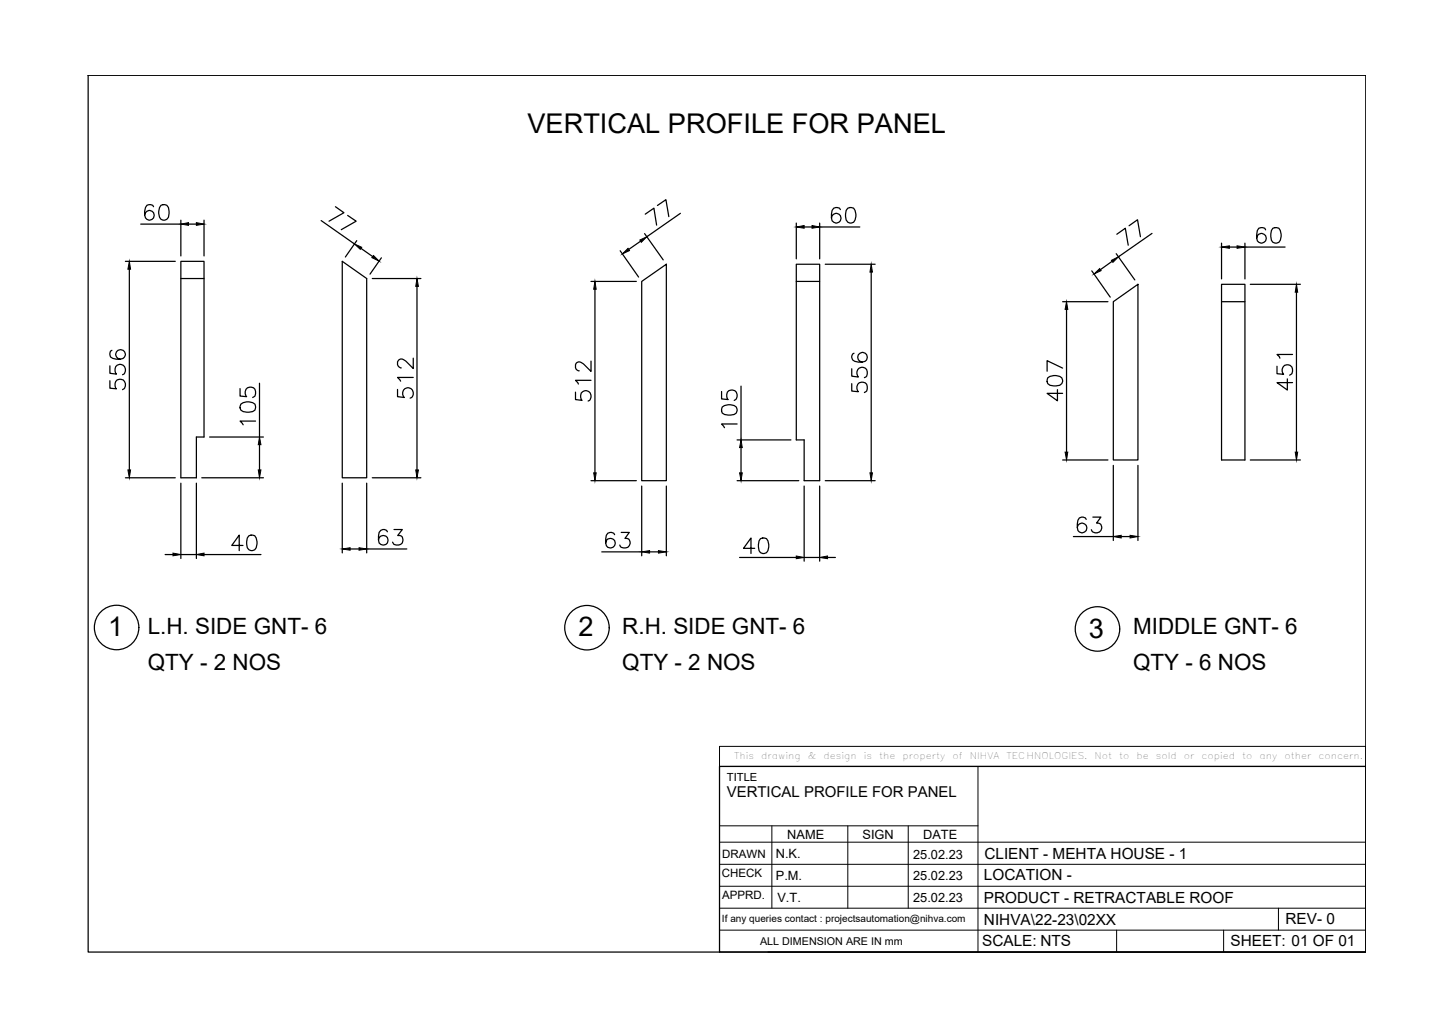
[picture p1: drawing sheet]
<svg xmlns="http://www.w3.org/2000/svg" width="297mm" height="210mm" viewBox="0 0 297 210" stroke-linecap="round" stroke-linejoin="round" font-family="sans-serif">
<!-- layer: 0 -->
<g fill="none" stroke="#000" stroke-width=".25">
<path d="M18 15.4h261.4v179.4h-261.4zM25.7 53.5h10.2M26.5 55.1v41M28.8 45.8h8.2M31.4 42.3a.92 .92 0 0 0-.9-.4 .92 .92 0 0 0-.7 .6 2.17 2.17 0 0 0 .3 2.4 .98 .98 0 0 0 1.4-.5 .98 .98 0 0 0-.7-1.3 .98 .98 0 0 0-1.2 .9M32.9 42a1.08 1.08 0 0 1 1.6 .5 2.65 2.65 0 0 1-.4 2.4 .98 .98 0 0 1-1.5-.4 2.58 2.58 0 0 1 .3-2.5zM37 53.5h4.7v35.9h-1.5v8.3h-3.2zM37 57h4.7M37 45v7.4M38.6 45.8h1.6M41.7 45v7.4M65.7 45.1l6.8 4.8"/>
<path d="M68.6 42.3l1.8 1.2-3.1 1.8M70 53.5l5 3.5v40.7h-5zM71.1 44.1l1.8 1.2-3.1 1.7M73 49.2l-2.3 3.4M73.8 50.8l2.4 1.7M76.2 57h9.9M78 52.7l-2.3 3.4M85.3 58.6v37.5M120.9 57.6h9.3M121.7 59.2v37.5M126.9 51.3l3.7 5.4M131 49.4l-2.3 1.6"/>
<path d="M131.3 57.6l5-3.5v44.2h-5zM131.9 47.8l3.8 5.4M132 43.8l1.8-1.2 .5 3.5M134.5 42l1.7-1.1 .6 3.4M139.2 43.6l-6.9 4.8M162.9 54.1h4.8v44.2h-3.2v-8.3h-1.6zM162.9 57.6h4.8M162.9 45.6v7.4M164.5 46.4h1.6M167.7 45.6v7.4M167.7 46.4h8.2M168.8 54.1h10.2"/>
<path d="M171.9 42.9a1 1 0 0 0-1.3-.3 2.96 2.96 0 0 0-.4 2.6 .98 .98 0 0 0 1.6 .1 .98 .98 0 0 0-.3-1.5 .98 .98 0 0 0-1.4 .8M173.4 42.6a1.05 1.05 0 0 1 1.5 .5 2.48 2.48 0 0 1-.3 2.4 1.01 1.01 0 0 1-1.5-.5 2.69 2.69 0 0 1 .3-2.4zM178.2 55.7v41M223.4 55.4l3.7 5.4M227.5 53.5l-2.4 1.7M228.3 51.9l3.9 5.4M228.5 47.9l1.7-1.2 .6 3.5M231 46.2l1.7-1.2 .6 3.4M235.7 47.8l-6.9 4.7M249.9 58.2h4.8v35.9h-4.8zM249.9 49.7v7.4M251.5 50.5h1.6"/>
<path d="M254.7 49.7v7.4M254.7 50.5h8.2M255.8 58.2h10.2M258.9 47a.93 .93 0 0 0-.9-.4 .93 .93 0 0 0-.8 .6 2.41 2.41 0 0 0 .3 2.4 .98 .98 0 0 0 1.5-.4 .98 .98 0 0 0-.7-1.4 .98 .98 0 0 0-1.2 .9M260.4 46.7a1.08 1.08 0 0 1 1.5 .5 2.48 2.48 0 0 1-.3 2.4 1.03 1.03 0 0 1-1.5-.5 2.93 2.93 0 0 1 .3-2.4zM265.2 59.8v32.7M22.5 77.9v1.5l1.3 .1a1.12 1.12 0 0 1 0-1.6 1.12 1.12 0 0 1 1.7 .2 1.12 1.12 0 0 1-.4 1.6M22.5 74.8v1.6l1.3 .1a1.15 1.15 0 0 1 0-1.6 1.15 1.15 0 0 1 1.6 0 1.15 1.15 0 0 1 0 1.6l-.3 .2M22.9 71.7a.92 .92 0 0 0-.4 .8 .92 .92 0 0 0 .6 .8 2.17 2.17 0 0 0 2.4-.3 .98 .98 0 0 0-.5-1.4 .98 .98 0 0 0-1.3 .7 .98 .98 0 0 0 .9 1.2M49.1 79.5v1.5l1.4 .2a1.12 1.12 0 0 1 0-1.7 1.12 1.12 0 0 1 1.6 .2 1.12 1.12 0 0 1-.4 1.6M53.1 78.4v11M81.3 79.7v1.5l1.4 .1a1.12 1.12 0 0 1-.1-1.7 1.12 1.12 0 0 1 1.7 .2 1.12 1.12 0 0 1-.4 1.6"/>
<path d="M84.5 77.2h-3.2l.7 .8M84.5 73.3v2.1l-1.5-1.5a.99 .99 0 0 0-1.5-.2l-.2 .3a1.01 1.01 0 0 0 .7 1.3h.1M120.9 77.8h-3.2l.6 .8M120.9 73.9v2.1l-1.5-1.5a.99 .99 0 0 0-1.5-.2 1.02 1.02 0 0 0 .4 1.6h.2M151.6 79v11M174.2 78.5v1.5l1.4 .1a1.12 1.12 0 0 1 0-1.7 1.12 1.12 0 0 1 1.7 .3 1.12 1.12 0 0 1-.5 1.6M174.2 75.4v1.6l1.4 .1a1.14 1.14 0 0 1-.1-1.6 1.14 1.14 0 0 1 1.7 0 1.14 1.14 0 0 1-.1 1.6l-.3 .2M174.7 72.3a.9 .9 0 0 0-.5 .8 .9 .9 0 0 0 .6 .8 2.28 2.28 0 0 0 2.5-.3 1 1 0 0 0-.5-1.4 1 1 0 0 0-1.3 .6 1 1 0 0 0 .9 1.3M214.3 77.3a2.42 2.42 0 0 1 2.9 0 1.03 1.03 0 0 1-.4 1.5 2.76 2.76 0 0 1-2.5-.3l-.1-.4zM216.3 79.7v2.3l-2.1-1.5h3.2M217.4 75.3l-3.2-1.5v2.1M217.4 61.7h9.3"/>
<path d="M218.2 63.3v29.2M227.8 61.7l5-3.5v35.9h-5zM249.9 61.7h4.8M261.2 74.9v1.6l1.4 .1a1.12 1.12 0 0 1 0-1.7 1.12 1.12 0 0 1 1.7 .2 1.12 1.12 0 0 1-.5 1.7M263.4 77.5v2.3l-2.2-1.5h3.2M264.4 72.5h-3.2l.5 .4 .1 .4M25.7 97.7h10.2M37 98.8v15.5M40.2 98.8v15.5M41.3 97.7h12.6M42.9 89.4h11M49.3 82.7a2.4 2.4 0 0 1 2.9 0 1.08 1.08 0 0 1-.5 1.5 2.82 2.82 0 0 1-2.4-.3l-.2-.5z"/>
<path d="M52.3 86.1h-3.2l.6 .8M53.1 91v5.1M70 98.8v14.3M75 98.8v14.3M76.2 97.7h9.9M117.7 80.2v1.5l1.4 .2a1.15 1.15 0 0 1-.1-1.6 1.15 1.15 0 0 1 1.7 0 1.15 1.15 0 0 1-.1 1.6l-.3 .1M120.9 98.3h9.3M131.3 99.4v14.3M136.3 99.4v14.3M147.6 80.1v1.5l1.4 .1a1.12 1.12 0 0 1 0-1.6 1.12 1.12 0 0 1 1.6 .2 1.12 1.12 0 0 1-.4 1.6M147.7 83.3a2.42 2.42 0 0 1 2.9 0 1.03 1.03 0 0 1-.4 1.5 2.93 2.93 0 0 1-2.5-.3l-.1-.5zM150.8 86.7h-3.2l.6 .8"/>
<path d="M150.8 98.3h12.6M150.8 90h11M151.6 91.6v5.1M164.5 99.4v15.4M167.7 99.4v15.4M168.8 98.3h10.2M217.4 94.1h9.3M227.8 95.2v15.4M232.8 95.2v15.4M255.8 94.1h10.2M33.8 113.5h1.6M37 113.5h3.2"/>
<path d="M41.7 113.5h11.7M49.7 111.6h-2.3l1.5-2.1v3.1M50.9 109.6a1.05 1.05 0 0 1 1.5 .5 2.48 2.48 0 0 1-.3 2.4 1.03 1.03 0 0 1-1.5-.4 2.76 2.76 0 0 1 .3-2.5zM71.6 112.3h1.8M75 112.3h8.2M79.2 108.8a.9 .9 0 0 0-1.3-.3 2.9 2.9 0 0 0-.3 2.6 .98 .98 0 0 0 1.5 .1 .98 .98 0 0 0-.3-1.5 .98 .98 0 0 0-1.4 .7M80.6 108.3h1.7l-.9 1.3a.98 .98 0 0 1 1 .8 .98 .98 0 0 1-.9 1.1 .89 .89 0 0 1-1.2-.6M123.1 112.9h8.2M125.7 109.4a.93 .93 0 0 0-.9-.5 .93 .93 0 0 0-.8 .6 2.53 2.53 0 0 0 .3 2.5 .98 .98 0 0 0 1.5-.4 .98 .98 0 0 0-.6-1.4 .98 .98 0 0 0-1.3 .8M127.1 108.9h1.6l-.9 1.3a1.01 1.01 0 0 1 1.1 1.1 1.01 1.01 0 0 1-1.3 .8l-.5-.1-.3-.5M132.9 112.9h1.8M151.3 114h11.6"/>
<path d="M154.4 112.2h-2.3l1.5-2.1v3.1M155.6 110.2a1.08 1.08 0 0 1 1.5 .5 2.48 2.48 0 0 1-.3 2.4 1.03 1.03 0 0 1-1.5-.5 2.93 2.93 0 0 1 .3-2.4zM164.5 114h3.2M169.3 114h1.6M219.6 109.8h8.2M222.2 106.3a.95 .95 0 0 0-1.4-.3 3.1 3.1 0 0 0-.3 2.5 .98 .98 0 0 0 1.6 .2 .98 .98 0 0 0-.3-1.5 .98 .98 0 0 0-1.4 .7M223.6 105.8h1.6l-.9 1.2a1.03 1.03 0 0 1 1.1 1.2 1.03 1.03 0 0 1-1.4 .8l-.4-.2-.3-.4M229.4 109.8h1.8M147.2 156.8h132.2v38h-132.2zM157.1 194.8h122.3"/>
<circle cx="23.9" cy="128.4" r="4.6"/>
<circle cx="120.1" cy="128.4" r="4.6"/>
<circle cx="224.5" cy="128.7" r="4.6"/>
</g>
<g fill="#000" stroke="#000" stroke-width=".2">
<path d="M26.5 53.5l.2 1.6h-.5zM37 45.8l1.6-.2v.5zM40.2 45.6l1.5 .2-1.5 .3zM72.5 49.9l1.5 .7-.3 .4zM76.4 52.3l1.2 1.1-1.5-.7zM85.3 57l.3 1.6h-.6zM121.7 57.6l.3 1.6h-.5zM127.3 51.9l1.2-1.1 .3 .5zM130.9 49.1l1.4-.7-1.1 1.2zM162.9 46.4l1.6-.3v.6zM166.1 46.1l1.6 .3-1.6 .3zM178.2 54.1l.3 1.6h-.5z"/>
<path d="M223.8 56l1.2-1.1 .3 .5zM227.4 53.3l1.4-.8-1.1 1.2zM249.9 50.5l1.6-.2v.5zM253.1 50.3l1.6 .2-1.6 .3zM265.2 58.2l.3 1.6h-.5zM218.2 61.7l.2 1.6h-.5zM26.2 96.1h.5l-.2 1.6zM52.8 96.1h.6l-.3 1.6zM53.1 89.4l.3 1.6h-.6zM85 96.1h.6l-.3 1.6zM121.5 96.7h.5l-.3 1.6zM151.3 96.7h.5l-.2 1.6z"/>
<path d="M151.6 90l.2 1.6h-.5zM178 96.7h.5l-.3 1.6zM217.9 92.5h.5l-.2 1.6zM265 92.5h.5l-.3 1.6zM35.4 113.2l1.6 .3-1.6 .2zM40.2 113.5l1.5-.3v.5zM70 112.3l1.6-.2v.5zM73.4 112.1l1.6 .2-1.6 .3zM131.3 112.9l1.6-.3v.6zM134.7 112.6l1.6 .3-1.6 .3zM162.9 113.7l1.6 .3-1.6 .3zM167.7 114l1.6-.3v.6z"/>
<path d="M227.8 109.8l1.6-.3v.6zM231.2 109.5l1.6 .3-1.6 .3z"/>
</g>
<g fill="none" stroke="#000" stroke-width=".2">
<path d="M147.2 152.7h132.2v4.1h-132.2zM147.2 156.8v38M149.4 156.8h130M200.1 156.8v38M147.2 176.8h132.2M147.2 172.3h132.2M147.2 169h52.9M157.9 169v16.8M173.4 169v16.8M185.8 169v16.8M279.4 175v13.2M147.2 185.8h132.2"/>
<path d="M147.2 181.3h132.2M147.2 190.3h132.2M228.4 190.3v4.5M250.3 190.3v4.5M261.5 185.8v4.5"/>
</g>
<g font-size="5.6">
<text x="107.9" y="27.2">VERTICAL PROFILE FOR PANEL</text>
<text x="22.1" y="130.1">1</text>
<text x="118.3" y="130.2">2</text>
<text x="222.8" y="130.4">3</text>
</g>
<g font-size="4.6">
<text x="30.2" y="129.7">L.H. SIDE GNT- 6</text>
<text x="127.3" y="129.7">R.H. SIDE GNT- 6</text>
<text x="231.8" y="129.7">MIDDLE GNT- 6</text>
<text x="30.2" y="137.1">QTY - 2 NOS</text>
<text x="127.3" y="137.1">QTY - 2 NOS</text>
<text x="231.8" y="137.1">QTY - 6 NOS</text>
</g>
<g font-size="3.1">
<text x="148.7" y="163.1">VERTICAL PROFILE FOR PANEL</text>
<text x="201.4" y="175.6">CLIENT - MEHTA HOUSE - 1</text>
<text x="201.3" y="184.7">PRODUCT - RETRACTABLE ROOF</text>
<text x="201.3" y="180.1">LOCATION -</text>
<text x="201.3" y="189.1">NIHVA\22-23\02XX</text>
<text x="263" y="189.1">REV- 0</text>
<text x="200.9" y="193.6">SCALE: NTS</text>
<text x="251.7" y="193.6">SHEET: 01 OF 01</text>
</g>
<g font-size="2.6">
<text x="161" y="171.7">NAME</text>
<text x="176.4" y="171.7">SIGN</text>
<text x="188.8" y="171.6">DATE</text>
<text x="158.7" y="175.5">N.K.</text>
<text x="186.8" y="175.6">25.02.23</text>
<text x="158.7" y="180">P.M.</text>
<text x="159" y="184.5">V.T.</text>
<text x="186.8" y="180.1">25.02.23</text>
<text x="186.8" y="184.6">25.02.23</text>
</g>
<g font-size="2.4">
<text x="147.7" y="179.5">CHECK</text>
<text x="147.7" y="175.6">DRAWN</text>
<text x="147.7" y="184">APPRD.</text>
</g>
<text font-size="2.3" x="148.7" y="159.7">TITLE</text>
<text font-size="2.2" x="155.5" y="193.3">ALL DIMENSION ARE IN mm</text>
<text font-size="2" x="147.7" y="188.6">If any queries contact : projectsautomation@nihva.com</text>
<g font-size="1.9">
<text x="150.2" y="155.2">This</text>
<text x="155.7" y="155.2">drawing</text>
<text x="165.2" y="155.2">&amp;</text>
<text x="168.4" y="155.2">design</text>
<text x="176.7" y="155.2">is</text>
<text x="179.8" y="155.2">the</text>
<text x="184.6" y="155.2">property</text>
<text x="194.9" y="155.2">of</text>
<text x="198.4" y="155.2">NIHVA</text>
<text x="205.9" y="155.2">TECHNOLOGIES.</text>
<text x="223.9" y="155.2">Not</text>
<text x="228.9" y="155.2">to</text>
<text x="232.5" y="155.2">be</text>
<text x="236.4" y="155.2">sold</text>
<text x="242.2" y="155.2">or</text>
<text x="245.8" y="155.2">copied</text>
<text x="254.1" y="155.2">to</text>
<text x="257.7" y="155.2">any</text>
<text x="262.8" y="155.2">other</text>
<text x="269.7" y="155.2">concern.</text>
</g>
</svg>
